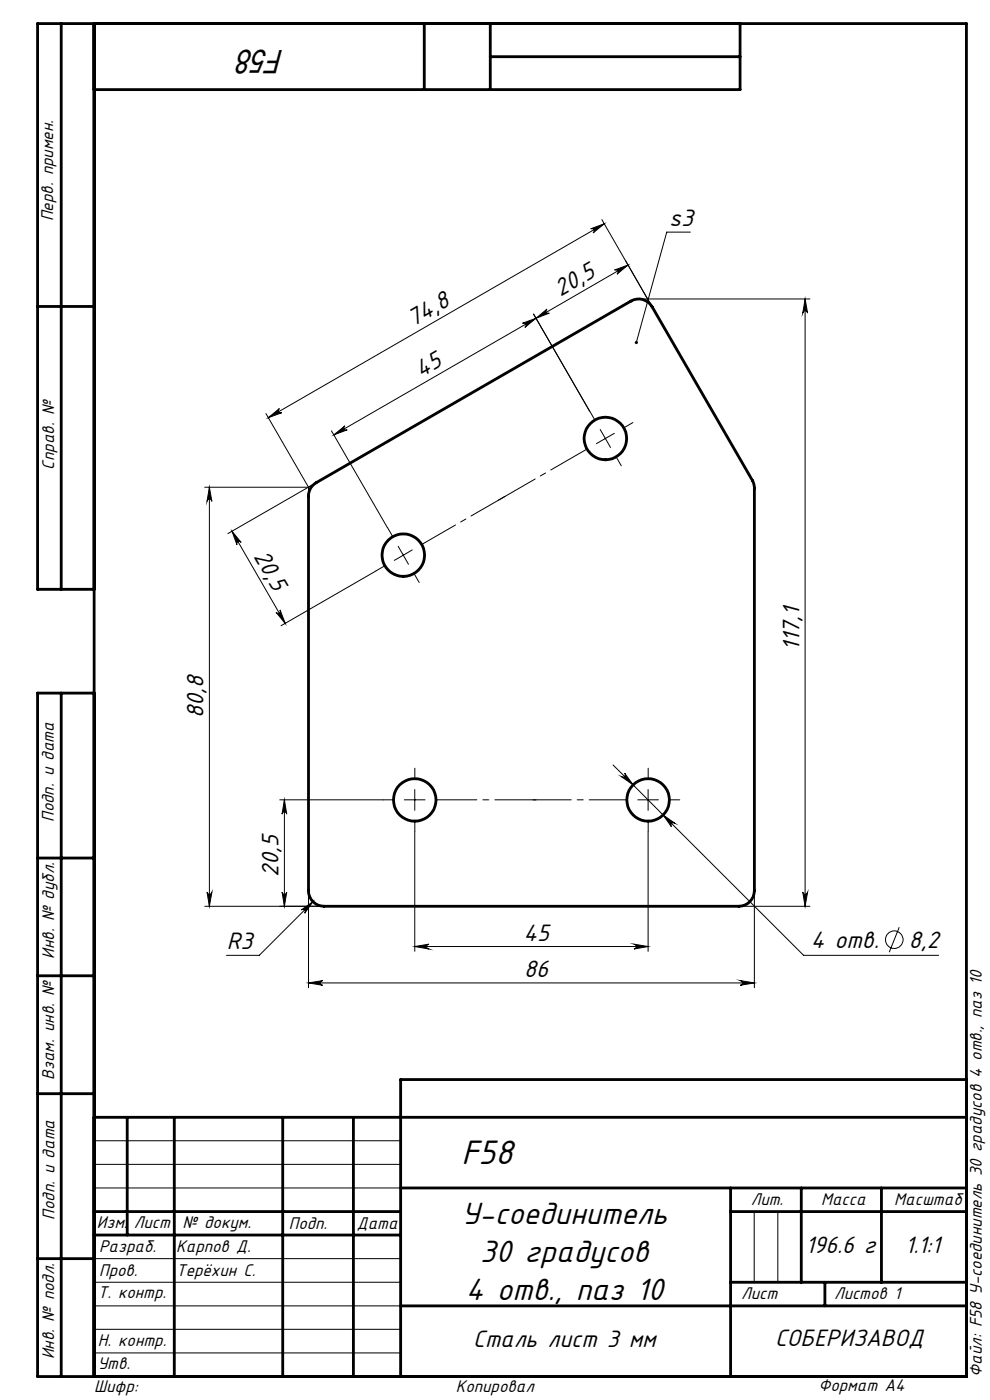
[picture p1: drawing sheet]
<svg xmlns="http://www.w3.org/2000/svg" width="210mm" height="297mm" viewBox="0 0 210 297" stroke-linecap="round" stroke-linejoin="round" font-family="sans-serif">
<g fill="none" stroke="#000" stroke-width=".21">
<path d="M125.3 48.5l2.9-1-2.4 1.9a.51 .51 0 0 0 .2-.7 .51 .51 0 0 0-.7-.2zM127.7 46.6l10.6 18.5M128.2 47.5l-71.3 41.1M130.4 57.3l2.8-1.1-2.3 2a.52 .52 0 0 0 .1-.7 .52 .52 0 0 0-.6-.2zM133.2 56.2l-62.4 36M146.4 49.2h-5l-6.4 23.5M110.8 68.6l2.9-1.1-2.4 2a.51 .51 0 0 0 .2-.7 .51 .51 0 0 0-.7-.2zM113.2 66.6l11.9 20.6M113.7 67.5l2.3-1.9a.49 .49 0 0 0-.1 .6 .49 .49 0 0 0 .6 .2zM135.5 63.4h36.3M170.8 63.4v128.9M170.8 63.4l.5 3a.51 .51 0 0 0-.5-.4 .51 .51 0 0 0-.5 .4z"/>
<path d="M56.4 87.7l9 15.7M56.9 88.6l2.4-1.9a.51 .51 0 0 0-.2 .7 .51 .51 0 0 0 .7 .2zM70.3 91.4l11.9 20.6M70.8 92.2l2.4-1.9a.49 .49 0 0 0-.2 .7 .49 .49 0 0 0 .7 .2zM127.3 91.1l2.2 3.8M130.3 91.9l-3.8 2.2M43.4 103.4h22M44.4 103.4v88.9M44.4 103.4l.5 3a.51 .51 0 0 0-.5-.5 .51 .51 0 0 0-.5 .5zM49.2 112.7l2 2.4a.51 .51 0 0 0-.7-.2 .51 .51 0 0 0-.2 .7zM49.2 112.7l11.3 19.6M65.4 103.4v1.9"/>
<path d="M65.4 103.4l1.7-1-18.8 10.8M84.5 115.9l2.1 3.8M87.5 116.7l-3.9 2.2M58.6 129.9a.49 .49 0 0 0 .6 .2 .49 .49 0 0 0 .2-.7l1.1 2.9zM79.7 121.1l-20.1 11.6M59.3 169.7h22M60.3 169.7v22.6M60.3 169.7l.5 3a.49 .49 0 0 0-.5-.5 .49 .49 0 0 0-.5 .5zM85.8 169.7h4.4M88 167.5v4.4M88 176.4v25.4M130 162.3l40.5 40.4h28.6"/>
<path d="M131.8 164.7a.5 .5 0 0 0 .7 0 .5 .5 0 0 0 0-.7l1.8 2.5zM135.3 169.7h4.4M137.5 167.5v4.4M137.5 176.4v25.4M140.7 172.9l2.5 1.8a.51 .51 0 0 0-.7 0 .51 .51 0 0 0-.1 .7zM43.4 192.3h25.3M43.9 189.3a.51 .51 0 0 0 .5 .4 .51 .51 0 0 0 .5-.4l-.5 3zM59.8 189.3a.49 .49 0 0 0 .5 .4 .49 .49 0 0 0 .5-.4l-.5 3zM63.9 193l2.5-1.7-1.8 2.4a.5 .5 0 0 0 0-.6 .5 .5 0 0 0-.7-.1zM65.4 188.9v20.6M66.4 191.3l-11.4 11.4h-7M156.7 192.3h15.1"/>
<path d="M160 188.9v20.6M170.3 189.3a.51 .51 0 0 0 .5 .4 .51 .51 0 0 0 .5-.4l-.5 3zM190.7 196.7l-2.1 5.3M65.4 208.5l3-.5a.49 .49 0 0 0-.5 .5 .49 .49 0 0 0 .5 .5zM65.4 208.5h94.6M88 200.8l3-.5a.51 .51 0 0 0-.5 .5 .51 .51 0 0 0 .5 .5zM88 200.8h49.5M134.5 200.3l3 .5-3 .5a.51 .51 0 0 0 .4-.5 .51 .51 0 0 0-.4-.5zM157 208l3 .5-3 .5a.49 .49 0 0 0 .5-.5 .49 .49 0 0 0-.5-.5zM20 242h65M20 247h65M20 252h65"/>
<path d="M160 257v15M165 257v15M20 277h65M20 272h65M20 267h65M20 287h65M20 282h65"/>
<circle cx="189.7" cy="199.4" r="1.87"/>
</g>
<path d="M126.2 89.2l-1.1-2M130.6 96.8l1.2 2M132.2 90.8l2-1.2M81.8 120l-2 1.1M83.4 113.9l-1.2-2M87.8 121.6l1.1 2M83.6 169.7h-2.3M88 165.3v-2.3M88 174.1v2.3M137.5 165.3v-2.3M137.5 174.1v2.3M141.9 169.7h2.3" fill="none" stroke="#000" stroke-width=".21" stroke-dasharray="15.2 1.3 1.3 1.3"/>
<path d="M92.4 169.7h21.3" fill="none" stroke="#000" stroke-width=".21" stroke-dasharray="15.2 1.3 1.3 1.3" stroke-dashoffset="6.5"/>
<path d="M133.1 169.7h-20" fill="none" stroke="#000" stroke-width=".21" stroke-dasharray="15.2 1.3 1.3 1.3" stroke-dashoffset="7.1"/>
<path d="M89.4 115.6l17.8-10.3" fill="none" stroke="#000" stroke-width=".21" stroke-dasharray="15.2 1.3 1.3 1.3" stroke-dashoffset="6.9"/>
<path d="M124.6 95.2l-18.9 10.9" fill="none" stroke="#000" stroke-width=".21" stroke-dasharray="15.2 1.3 1.3 1.3" stroke-dashoffset="6.2"/>
<g fill="none" stroke="#000" stroke-width=".6">
<path d="M13 5v120M20 5v287M90 5v14M104 5v14M104 12h53M157 5v14h-137M8 65h12M66.4 102.9l.7-.5 66.7-38.5a3.3 3.3 0 0 1 4.5 1.2l21.4 37 .2 .6 .1 86.2a3.3 3.3 0 0 1-3.3 3.4h-88a3.3 3.3 0 0 1-3.3-3.4v-84.1l.5-1.2zM20 125h-12v-120h197v287h-197v-145h12M13 147v145M8 182h12M8 207h12"/>
<path d="M8 232h12M20 237h185M27 237v25M37 237v55M60 237v55M75 237v55M205 229h-120v63M20 257h65M85 252h120M155 252v40M155 257h50M170 252v20"/>
<path d="M187 252v20M8 267h12M20 262h65M85 277h120M155 272h50M175 272v5"/>
<circle cx="128.4" cy="93" r="4.5"/>
<circle cx="85.6" cy="117.8" r="4.5"/>
<circle cx="88" cy="169.7" r="4.5"/>
<circle cx="137.5" cy="169.7" r="4.5"/>
</g>
<g fill="#000">
<path d="M134.8 72.4a.34 .34 0 0 1 .5 .2 .34 .34 0 0 1-.4 .4l.1-.3-.1 .3a.33 .33 0 0 1-.3-.3 .33 .33 0 0 1 .2-.3z"/>
<path d="M113.7 67.5l2.3-1.9a.49 .49 0 0 0-.1 .6 .49 .49 0 0 0 .6 .2zM130.4 57.3l2.8-1.1-2.3 2a.52 .52 0 0 0 .1-.7 .52 .52 0 0 0-.6-.2z"/>
<path d="M56.9 88.6l2.4-1.9a.51 .51 0 0 0-.2 .7 .51 .51 0 0 0 .7 .2zM125.3 48.5l2.9-1-2.4 1.9a.51 .51 0 0 0 .2-.7 .51 .51 0 0 0-.7-.2z"/>
<path d="M70.8 92.2l2.4-1.9a.49 .49 0 0 0-.2 .7 .49 .49 0 0 0 .7 .2zM110.8 68.6l2.9-1.1-2.4 2a.51 .51 0 0 0 .2-.7 .51 .51 0 0 0-.7-.2z"/>
<path d="M44.4 103.4l.5 3a.51 .51 0 0 0-.5-.5 .51 .51 0 0 0-.5 .5zM43.9 189.3a.51 .51 0 0 0 .5 .4 .51 .51 0 0 0 .5-.4l-.5 3z"/>
<path d="M58.6 129.9a.49 .49 0 0 0 .6 .2 .49 .49 0 0 0 .2-.7l1.1 2.9zM49.2 112.7l2 2.4a.51 .51 0 0 0-.7-.2 .51 .51 0 0 0-.2 .7z"/>
<path d="M59.8 189.3a.49 .49 0 0 0 .5 .4 .49 .49 0 0 0 .5-.4l-.5 3zM60.3 169.7l.5 3a.49 .49 0 0 0-.5-.5 .49 .49 0 0 0-.5 .5zM170.3 189.3a.51 .51 0 0 0 .5 .4 .51 .51 0 0 0 .5-.4l-.5 3zM170.8 63.4l.5 3a.51 .51 0 0 0-.5-.4 .51 .51 0 0 0-.5 .4z"/>
<path d="M65.4 208.5l3-.5a.49 .49 0 0 0-.5 .5 .49 .49 0 0 0 .5 .5zM157 208l3 .5-3 .5a.49 .49 0 0 0 .5-.5 .49 .49 0 0 0-.5-.5z"/>
<path d="M88 200.8l3-.5a.51 .51 0 0 0-.5 .5 .51 .51 0 0 0 .5 .5zM134.5 200.3l3 .5-3 .5a.51 .51 0 0 0 .4-.5 .51 .51 0 0 0-.4-.5zM63.9 193a.5 .5 0 0 1 .7 .1 .5 .5 0 0 1 0 .6l1.8-2.4zM131.8 164.7l2.5 1.8-1.8-2.5a.5 .5 0 0 1 0 .7 .5 .5 0 0 1-.7 0zM140.7 172.9l1.7 2.5a.51 .51 0 0 1 0-.7 .51 .51 0 0 1 .8 0z"/>
</g>
<text font-size="8" x="97.9" y="247">F58</text>
<g font-size="7.3">
<text x="97.9" y="259.7">У-соединитель</text>
<text x="101.9" y="267.7">30 градусов</text>
<text x="98.8" y="275.8">4 отв., паз 10</text>
</g>
<text font-size="7.1" x="60.3" y="10.6" transform="rotate(-180 60.3 10.6)">F58</text>
<g font-size="5.6">
<text x="142" y="47.9">s3</text>
<text x="118.8" y="63.1" transform="rotate(-30 118.8 63.1)">20,5</text>
<text x="87.6" y="69.4" transform="rotate(-30 87.6 69.4)">74,8</text>
<text x="89.3" y="80.2" transform="rotate(-30 89.3 80.2)">45</text>
<text x="53.7" y="117.9" transform="rotate(60 53.7 117.9)">20,5</text>
<text x="169.6" y="138.1" transform="rotate(-90 169.6 138.1)">117,1</text>
<text x="43.2" y="152.2" transform="rotate(-90 43.2 152.2)">80,8</text>
<text x="59.1" y="186" transform="rotate(-90 59.1 186)">20,5</text>
<text x="48.1" y="201.4">R3</text>
<text x="111" y="199.5">45</text>
<text x="172" y="201.1">4 отв.</text>
<text x="192.8" y="201.1">8,2</text>
<text x="111.2" y="207.3">86</text>
<text x="170.9" y="265.7">196.6 г</text>
<text x="192" y="265.8">1.1:1</text>
<text x="100.4" y="285.8">Сталь лист 3 мм</text>
<text x="164.4" y="285.6">СОБЕРИЗАВОД</text>
</g>
<g font-size="4">
<text x="11.3" y="46.9" transform="rotate(-90 11.3 46.9)">Перв. примен.</text>
<text x="11.5" y="99.6" transform="rotate(-90 11.5 99.6)">Справ. №</text>
<text x="11.4" y="174.4" transform="rotate(-90 11.4 174.4)">Подп. и дата</text>
<text x="11.5" y="203.4" transform="rotate(-90 11.5 203.4)">Инв. № дубл.</text>
<text x="11.5" y="229" transform="rotate(-90 11.5 229)">Взам. инв. №</text>
<text x="159.2" y="255.6">Лит.</text>
<text x="174.2" y="255.6">Масса</text>
<text x="189.7" y="255.6">Масштаб</text>
<text x="11.5" y="258.8" transform="rotate(-90 11.5 258.8)">Подп. и дата</text>
<text x="20.6" y="260.5">Изм.</text>
<text x="28.4" y="260.5">Лист</text>
<text x="38.7" y="260.5">№ докум.</text>
<text x="61.3" y="260.6">Подп.</text>
<text x="75.7" y="260.6">Дата</text>
<text x="21" y="265.6">Разраб.</text>
<text x="37.4" y="265.6">Карпов Д.</text>
<text x="20.7" y="275.4">Т. контр.</text>
<text x="21" y="270.8">Пров.</text>
<text x="37.4" y="270.8">Терёхин С.</text>
<text x="157.2" y="275.6">Лист</text>
<text x="176.9" y="275.6">Листов 1</text>
<text x="20.7" y="285.6">Н. контр.</text>
<text x="11.5" y="288.4" transform="rotate(-90 11.5 288.4)">Инв. № подл.</text>
<text x="20.7" y="290.4">Утв.</text>
<text x="208.3" y="292.1" transform="rotate(-90 208.3 292.1)">Файл: F58 У-соединитель 30 градусов 4 отв., паз 10</text>
<text x="20" y="295.3">Шифр:</text>
<text x="96.7" y="295.3">Копировал</text>
<text x="173.6" y="295.1">Формат A4</text>
</g>
</svg>
